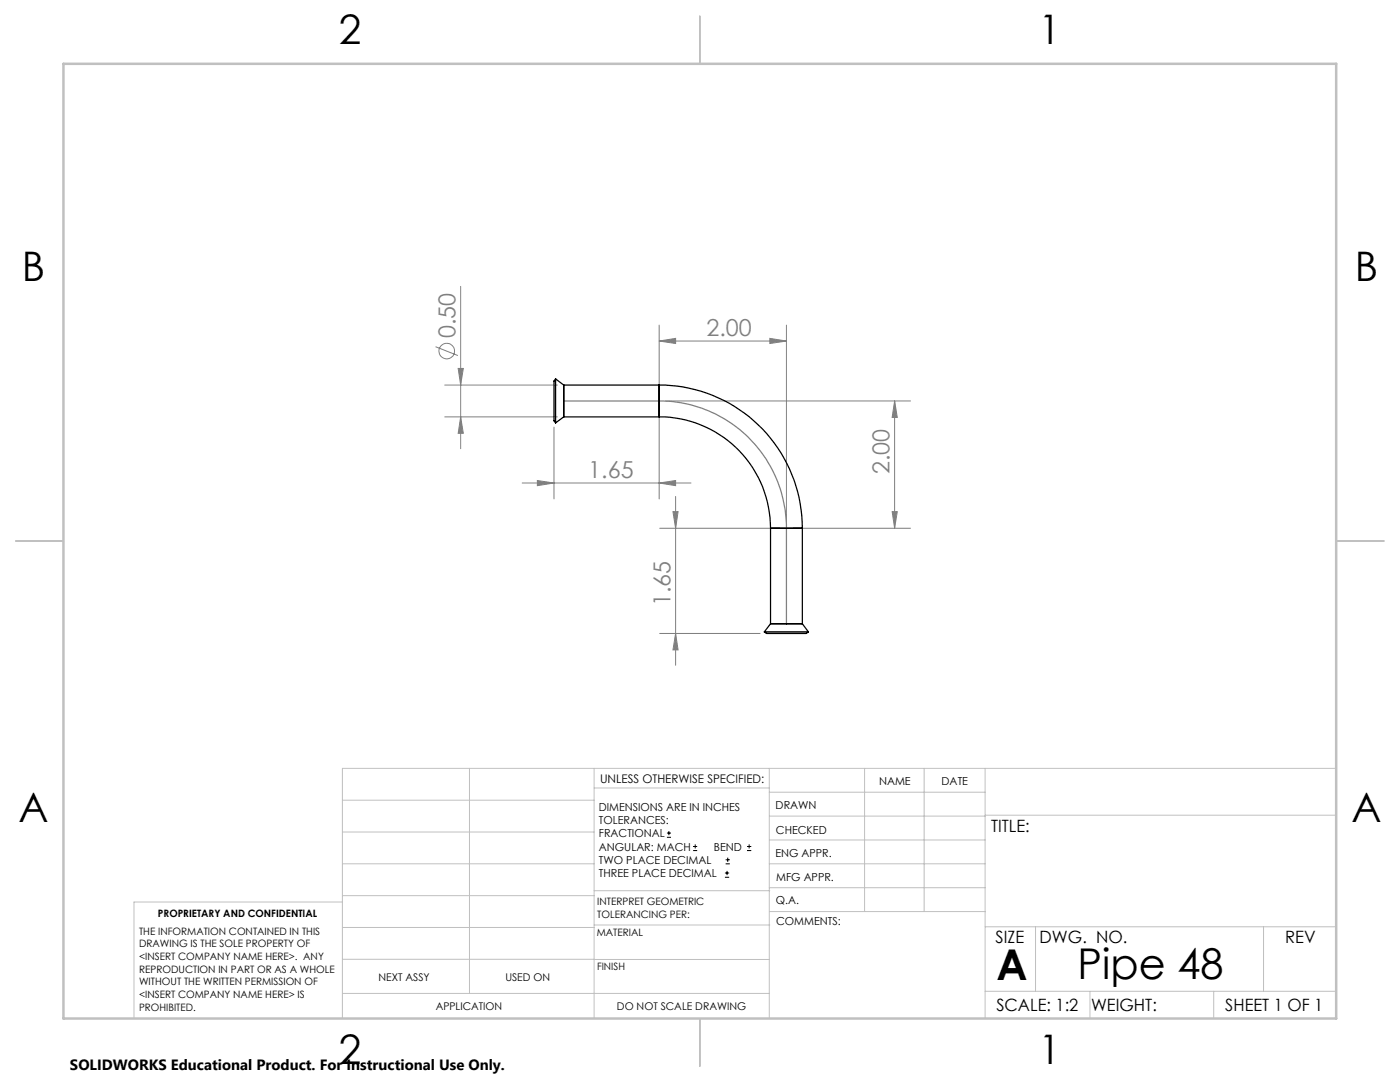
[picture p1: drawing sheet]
<svg xmlns="http://www.w3.org/2000/svg" width="279mm" height="216mm" viewBox="0 0 279 216" stroke-linecap="round" stroke-linejoin="round" font-family="sans-serif">
<g fill="none" stroke="#808080" stroke-width=".2">
<path d="M91.9 57.1v32.4M86.9 69.2l4.5 1.7M88.8 76.8h22.4M91.4 73.5h1.1l-.6 3.3zM131.6 68.1l3.2-.6v1zM131.6 64.9v13.8M131.6 68.1h25.4M153.6 67.5l3.4 .6-3.4 .4zM157 64.9v39.2M88.8 83.2h22.4M91.9 83.2l.6 3.3h-1.1zM104.2 96.4h33.7"/>
<path d="M107.2 95.9l3.4 .5-3.4 .5zM110.6 85.2v14.4M131.6 96.4l3.2-.5v1zM131.6 81.3v18.3M132.8 80h48.9M134.8 99.1v33.7M178.5 80v25.4M178.5 80l.6 3.3h-1.1zM131.7 105.4h24M134.3 102.1h1l-.5 3.3zM158.2 105.4h23.5M178 102.1h1.1l-.6 3.3z"/>
<path d="M131.7 126.4h20M134.8 126.4l.5 3.3h-1z"/>
<circle cx="89.2" cy="70.1" r="1.56"/>
</g>
<g fill="none" stroke="#000" stroke-width=".2">
<path d="M133.1 167.1h.8M133.1 166.2h.8M133.5 165.8v.9M138.3 169.7h.8M138.3 168.9h.8M138.7 168.5v.8M144.7 175h.8M144.7 174.2h.8M144.8 172.4h.9M144.8 171.6h.9M145.1 173.8v.8M145.2 171.1v.9"/>
<path d="M149.1 169.7h.8M149.1 168.9h.8M149.5 168.5v.8"/>
</g>
<path d="M112.5 80h19.1a25.3 25.3 0 0 1 25.4 25.4v19.1" fill="none" stroke="#808080" stroke-width=".25"/>
<g fill="none" stroke="#c0c0c0" stroke-width=".2">
<path d="M68.3 159.7h50.3M93.7 153.3v44.9M118.6 153.3v49.9M118.6 157.2h34.9M153.5 153.3v49.9M153.5 158.1h43.1M172.5 153.3v28.6M184.4 153.3v28.6M196.6 153.3v49.9M266.7 153.3h-198.4v49.9M68.3 178.7h50.3M68.3 172.4h50.3"/>
<path d="M68.3 166h50.3M68.3 180h-41.6v23.2M118.6 177.7h35M153.5 167.6h43.1M153.5 162.8h43.1M153.5 172.4h43.1M153.5 177.1h43.1M196.6 162.7h70.1M68.3 198.2h85.2M68.3 191.4l85.2 .1M68.3 185.1h50.3M118.6 184.6h35"/>
<path d="M153.6 181.9h43M196.6 197.8h70.1M196.6 184.9h70.1M206.7 184.9v12.9M217.5 197.8v5.4M242.2 197.8v5.4M252.2 184.9v12.9"/>
</g>
<path d="M139.7 3.2v9.5M3.1 107.9h9.6M266.7 107.9h9.5M139.7 203.2v9.6" fill="none" stroke="#c0c0c0" stroke-width=".25"/>
<path d="M12.7 12.7h254v190.5h-254z" fill="none" stroke="#c0c0c0" stroke-width=".5"/>
<g fill="#808080">
<path d="M107.2 95.9l3.4 .5-3.4 .5zM131.6 96.4l3.2-.5v1zM131.6 68.1l3.2-.6v1zM153.6 67.5l3.4 .6-3.4 .4z"/>
<path d="M178 102.1h1.1l-.6 3.3zM178.5 80l.6 3.3h-1.1z"/>
<path d="M134.3 102.1h1l-.5 3.3zM134.8 126.4l.5 3.3h-1z"/>
<path d="M91.4 73.5h1.1l-.6 3.3zM91.9 83.2l.6 3.3h-1.1z"/>
</g>
<g fill="none" stroke="#000" stroke-width=".25">
<path d="M110.9 75.6v8.8M110.9 75.6a2.16 2.16 0 0 0-.3 1.9v5.3a1.81 1.81 0 0 0 .3 1.6M110.9 75.6l1.6 1.2M112.5 76.8v6.4M112.5 76.8h19.1M131.6 76.8a28.6 28.6 0 0 1 28.5 28.6M131.6 76.8v6.4M112.5 83.2h19.1M112.5 83.2l-1.6 1.2M131.6 83.2a22.2 22.2 0 0 1 22.2 22.2M153.8 105.4h6.3M153.8 105.4v19.1"/>
<path d="M160.1 105.4v19.1M152.5 126.1h8.8M152.5 126.1a2.3 2.3 0 0 0 2 .3h6.4l.4-.3M153.8 124.5h6.3M153.8 124.5l-1.3 1.6M160.1 124.5l1.2 1.6"/>
</g>
<g font-size="8.5">
<text x="198.9" y="195.5">A</text>
<text x="215.1" y="195.4">Pipe 48</text>
</g>
<g font-size="8.1">
<text x="67.6" y="8.9">2</text>
<text x="207.3" y="8.9">1</text>
<text x="4.4" y="56.1">B</text>
<text x="270.4" y="56.1">B</text>
<text x="3.7" y="164.1">A</text>
<text x="269.7" y="164.1">A</text>
<text x="67.6" y="212.4">2</text>
<text x="207.3" y="212.4">1</text>
</g>
<g font-size="4.7" fill="#808080">
<text x="90.9" y="67.5" transform="rotate(-90 90.9 67.5)">0.50</text>
<text x="141" y="67">2.00</text>
<text x="117.4" y="95.4">1.65</text>
<text x="177.6" y="94.7" transform="rotate(-90 177.6 94.7)">2.00</text>
<text x="133.8" y="120.9" transform="rotate(-90 133.8 120.9)">1.65</text>
</g>
<g font-size="3.4">
<text x="197.8" y="166">TITLE:</text>
<text x="198.7" y="188.1">SIZE</text>
<text x="207.5" y="188.1">DWG. NO.</text>
<text x="256.5" y="188.2">REV</text>
<text x="198.8" y="201.7">SCALE: 1:2</text>
<text x="217.7" y="201.8">WEIGHT:</text>
<text x="244.5" y="201.7">SHEET 1 OF 1</text>
</g>
<text font-size="3" x="14" y="213.5">SOLIDWORKS Educational Product. For Instructional Use Only.</text>
<text font-size="2.4" x="119.8" y="156.2">UNLESS OTHERWISE SPECIFIED:</text>
<g font-size="2.2">
<text x="119.5" y="161.8">DIMENSIONS ARE IN INCHES</text>
<text x="154.8" y="161.4">DRAWN</text>
<text x="175.4" y="156.6">NAME</text>
<text x="187.9" y="156.7">DATE</text>
<text x="119.5" y="164.4">TOLERANCES:</text>
<text x="119.5" y="167.1">FRACTIONAL</text>
<text x="154.9" y="166.3">CHECKED</text>
<text x="119.5" y="169.7">ANGULAR: MACH</text>
<text x="119.5" y="172.4">TWO PLACE DECIMAL</text>
<text x="142.5" y="169.7">BEND</text>
<text x="154.8" y="171">ENG APPR.</text>
<text x="119.5" y="175">THREE PLACE DECIMAL</text>
<text x="154.9" y="175.7">MFG APPR.</text>
<text x="154.9" y="180.4">Q.A.</text>
<text x="154.9" y="184.6">COMMENTS:</text>
</g>
<g font-size="2.1">
<text x="75.5" y="195.7">NEXT ASSY</text>
<text x="100.9" y="195.7">USED ON</text>
<text x="86.9" y="201.5">APPLICATION</text>
<text x="123.1" y="201.6">DO NOT SCALE DRAWING</text>
</g>
<g font-size="2">
<text x="31.5" y="182.9">PROPRIETARY AND CONFIDENTIAL</text>
<text x="119.2" y="180.6">INTERPRET GEOMETRIC</text>
<text x="119.2" y="183.1">TOLERANCING PER:</text>
<text x="27.8" y="186.5">THE INFORMATION CONTAINED IN THIS</text>
<text x="27.8" y="189">DRAWING IS THE SOLE PROPERTY OF</text>
<text x="27.8" y="191.6">&lt;INSERT COMPANY NAME HERE&gt;. ANY</text>
<text x="119.1" y="186.7">MATERIAL</text>
<text x="27.8" y="194.1">REPRODUCTION IN PART OR AS A WHOLE</text>
<text x="27.8" y="196.6">WITHOUT THE WRITTEN PERMISSION OF</text>
<text x="119.1" y="193.5">FINISH</text>
<text x="27.8" y="199.1">&lt;INSERT COMPANY NAME HERE&gt; IS</text>
<text x="27.8" y="201.7">PROHIBITED.</text>
</g>
</svg>
